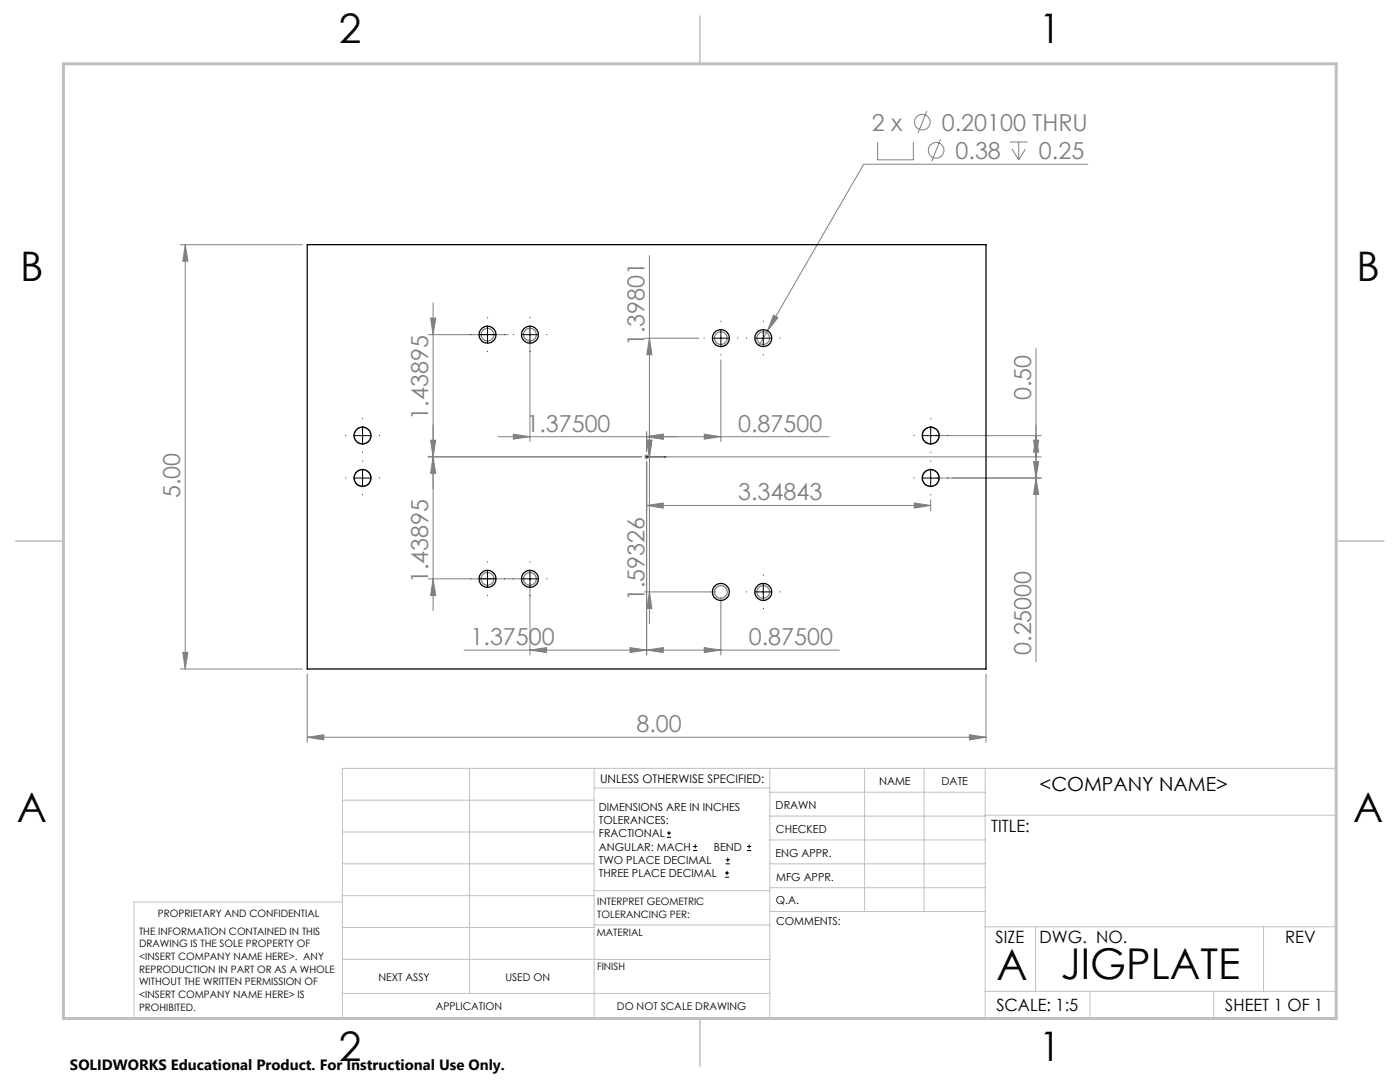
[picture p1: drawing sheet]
<svg xmlns="http://www.w3.org/2000/svg" width="279mm" height="216mm" viewBox="0 0 279 216" stroke-linecap="round" stroke-linejoin="round" font-family="sans-serif">
<g fill="none" stroke="#808080" stroke-width=".2">
<path d="M175.2 28.3v3.6h7.1v-3.6M185 22.2l-1.8 4.4M187.7 27.8l-1.8 4.4M201.5 28.3h3.6M202 29.7l1.3 2.2M203.3 28.3v3.6M204.6 29.7l-1.3 2.2M217.1 32.8h-44.7l-19.2 33.2M36 48.8h24.3M37 48.8l.5 3.3h-1zM37 48.8v84.7M129.6 51v73.5"/>
<path d="M85.4 66.8h16M85.9 63.5h1.1l-.6 3.3zM86.4 60.4v61.4M105.8 67.8v20.3M128.6 67.5h10.9M129.6 67.5l.5 3.3h-1zM143.9 71.8v16.3M153.2 66l-1.7 2.9M154.4 62.9l.9 .5-2.1 2.6zM206.8 69.5v62.5M85.4 91.2h42.7M85.9 87.8h1.1l-.6 3.4z"/>
<path d="M86.4 91.2l.6 3.2h-1.1zM99.4 87.1h66M102.4 86.6l3.4 .5-3.4 .5zM128.6 91.2h.9M128.7 90.8l.7 .7M129 87.1l3.4-.5v1zM129 86.1v4M129 90.6v1.1M129 92.1v38.6M129.1 87.8h1l-.5 3.4zM129.4 90.8l-.7 .7M130 91.2h77.8"/>
<path d="M140.5 86.6l3.4 .5-3.4 .5zM185.7 99.7v2.2M186.7 95.4h21.1M186.7 86.9h21.1M206.3 92.1h1l-.5 3.3zM206.3 87.8h1l-.5 3.4zM206.8 86.9l.5 3.3h-1zM206.8 95.4l.5 3.3h-1zM85.4 115.5h19.4M86.4 115.5l.6 3.3h-1.1zM105.8 116.5v14.2M128.6 118.1h14.3"/>
<path d="M129 100.9l3.4-.5v1zM129 100.9h56.7M129.6 118.1l.5 3.3h-1zM143.9 119.1v11.6M182.5 100.4l3.2 .5-3.2 .5zM36 133.5h24.3M36.5 130.2h1l-.5 3.3zM61.3 134.5v13.6M92.6 129.7h74.9M105.8 129.7l3.3-.5v1zM125.7 129.2l3.3 .5-3.3 .5zM129 129.7l3.4-.5v1z"/>
<path d="M140.5 129.2l3.4 .5-3.4 .5zM196.8 134.5v13.6M61.3 147.1l3.3-.5v1zM61.3 147.1h135.5M193.5 146.6l3.3 .5-3.3 .5z"/>
<circle cx="184.1" cy="24.4" r="1.56"/>
<circle cx="186.8" cy="30" r="1.56"/>
</g>
<g fill="none" stroke="#000" stroke-width=".2">
<path d="M95.6 66.8h3.4M97.3 65.1v3.3M104.1 66.8h3.3M105.8 65.1v3.3M142.2 67.5h3.3M143.9 65.8v3.3M150.7 67.5h3.3M152.3 65.8v3.3M70.7 86.9h3.3M70.7 95.4h3.3M72.4 85.2v3.4M72.4 93.7v3.3"/>
<path d="M184.1 86.9h3.3M184.1 95.4h3.3M185.7 85.2v3.4M185.7 93.7v3.3M95.6 115.5h3.4M97.3 113.8v3.4M104.1 115.5h3.3M105.8 113.8v3.4M150.7 118.1h3.3M152.3 116.5v3.3M133.1 167.1h.8M133.1 166.2h.8"/>
<path d="M133.5 165.8v.9M138.3 169.7h.8M138.3 168.9h.8M138.7 168.5v.8M144.7 175h.8M144.7 174.2h.8M144.8 172.4h.9M144.8 171.6h.9M145.1 173.8v.8M145.2 171.1v.9M149.1 169.7h.8M149.1 168.9h.8"/>
<path d="M149.5 168.5v.8"/>
</g>
<path d="M128.9 91.2h.3zM129 91.2h.1M129 91.2h3.9M132.9 91.2h-.4h.4" fill="none" stroke="#00f" stroke-width=".2"/>
<g fill="none" stroke="#808080" stroke-width=".25">
<circle cx="97.3" cy="66.8" r="1.26"/>
<circle cx="105.8" cy="66.8" r="1.26"/>
<circle cx="143.9" cy="67.5" r="1.26"/>
<circle cx="152.3" cy="67.5" r="1.26"/>
<circle cx="72.3" cy="95.4" r="1.64"/>
<circle cx="72.3" cy="86.9" r="1.64"/>
<circle cx="185.8" cy="95.4" r="1.64"/>
<circle cx="185.8" cy="86.9" r="1.64"/>
<circle cx="97.3" cy="115.5" r="1.25"/>
<circle cx="105.8" cy="115.5" r="1.25"/>
<circle cx="143.9" cy="118.1" r="1.25"/>
<circle cx="152.3" cy="118.1" r="1.25"/>
</g>
<g fill="none" stroke="#c0c0c0" stroke-width=".2">
<path d="M68.3 159.7h50.3M93.7 153.3v44.9M118.6 153.3v49.9M118.6 157.2h35M153.6 153.3v49.9M153.6 158.1h43M172.5 153.3v28.6M184.4 153.3v28.6M196.6 153.3v49.9M68.3 180h-41.6v23.2h240v-49.9h-198.4v49.9M68.3 166h50.3M68.3 178.7h50.3"/>
<path d="M68.3 172.4h50.3M118.6 177.7h35M153.6 162.8h43M153.6 177.1h43M153.6 172.4h43M153.6 167.6h43M196.6 162.7h70.1M68.3 198.2h85.3M68.3 191.4l85.3 .1M68.3 185.1h50.3M118.6 184.6h35M153.6 181.9h43"/>
<path d="M196.6 184.9h70.1M196.6 197.8h70.1M206.7 184.9v12.9M217.5 197.8v5.4M242.2 197.8v5.4M252.2 184.9v12.9"/>
</g>
<path d="M139.7 3.2v9.5M3.1 107.9h9.6M266.7 107.9h9.5M139.7 203.2v9.6" fill="none" stroke="#c0c0c0" stroke-width=".3"/>
<path d="M12.7 12.7h254v190.5h-254z" fill="none" stroke="#c0c0c0" stroke-width=".6"/>
<g fill="none" stroke="#000" stroke-width=".2" stroke-dasharray="15.2 1.3 1.3 1.3">
<path d="M94 66.8h-.1M97.3 63.4h.1M97.3 70.1h.1M100.6 66.8h.1M102.4 66.8h.1M105.8 63.4h.1M105.8 70.1h.1M109.1 66.8h.1M140.5 67.5h.1M143.9 64.1h.1M143.9 70.8h.1M147.2 67.5h.1"/>
<path d="M149 67.5h.1M152.3 64.1h.1M152.3 70.8h.1M155.7 67.5h.1M69 86.9h.1M69 95.4h.1M72.4 83.6v-.1M72.4 90.2v.1M72.4 92h.1M72.4 98.7h.1M75.7 86.9h.1M75.7 95.4h.1"/>
<path d="M182.4 86.9h.1M182.4 95.4h.1M185.8 83.6v-.1M185.8 90.2v.1M185.8 92h.1M185.8 98.7h.1M189.1 86.9h.1M189.1 95.4h.1M94 115.5h-.1M97.3 112.2v-.1M97.3 118.8v.1M100.6 115.5h.1"/>
<path d="M102.4 115.5h.1M105.8 112.2v-.1M105.8 118.8v.1M109.1 115.5h.1M149 118.1h.1M152.3 114.8v-.1M155.7 118.1h.1M152.3 121.4v.1"/>
</g>
<path d="M132.5 91.2h.4zM128.9 91.2h.3z" fill="#00f"/>
<g fill="#808080">
<path d="M129 87.1l3.4-.5v1zM102.4 86.6l3.4 .5-3.4 .5z"/>
<path d="M154.4 62.9l-1.2 3.1 2.1-2.6zM129 100.9l3.4-.5v1zM182.5 100.4l3.2 .5-3.2 .5zM129 129.7l3.4-.5v1zM140.5 129.2l3.4 .5-3.4 .5zM105.8 129.7l3.3-.5v1zM125.7 129.2l3.3 .5-3.3 .5zM129 87.1l3.4-.5v1zM140.5 86.6l3.4 .5-3.4 .5zM61.3 147.1l3.3-.5v1zM193.5 146.6l3.3 .5-3.3 .5z"/>
<path d="M206.3 92.1h1l-.5 3.3zM206.8 86.9l.5 3.3h-1zM129.1 87.8h1l-.5 3.4zM129.6 67.5l.5 3.3h-1zM86.4 91.2l.6 3.2h-1.1zM85.9 63.5h1.1l-.6 3.3z"/>
<path d="M206.3 87.8h1l-.5 3.4zM206.8 95.4l.5 3.3h-1zM129.1 87.8h1l-.5 3.4zM129.6 118.1l.5 3.3h-1zM85.9 87.8h1.1l-.6 3.4zM86.4 115.5l.6 3.3h-1.1zM37 48.8l.5 3.3h-1zM36.5 130.2h1l-.5 3.3z"/>
</g>
<g fill="none" stroke="#000" stroke-width=".25">
<path d="M61.3 48.8h135.5v84.7h-135.5z"/>
<circle cx="97.3" cy="66.8" r="1.7"/>
<circle cx="105.8" cy="66.8" r="1.7"/>
<circle cx="143.9" cy="67.5" r="1.71"/>
<circle cx="152.3" cy="67.5" r="1.71"/>
<circle cx="72.4" cy="86.9" r="1.71"/>
<circle cx="72.4" cy="95.4" r="1.71"/>
<circle cx="185.7" cy="86.9" r="1.71"/>
<circle cx="185.7" cy="95.4" r="1.71"/>
<circle cx="97.3" cy="115.5" r="1.71"/>
<circle cx="105.8" cy="115.5" r="1.71"/>
<circle cx="143.9" cy="118.1" r="1.71"/>
<circle cx="152.3" cy="118.1" r="1.71"/>
</g>
<g font-size="8.5">
<text x="198.9" y="195.5">A</text>
<text x="211.7" y="195.4">JIGPLATE</text>
</g>
<g font-size="8.1">
<text x="67.6" y="8.5">2</text>
<text x="207.3" y="8.5">1</text>
<text x="4" y="56.2">B</text>
<text x="270.7" y="56.2">B</text>
<text x="3.3" y="164.1">A</text>
<text x="270" y="164.1">A</text>
<text x="67.6" y="211.7">2</text>
<text x="207.3" y="211.7">1</text>
</g>
<g font-size="4.7" fill="#808080">
<text x="174" y="26.1">2 x</text>
<text x="187.9" y="26.1">0.20100 THRU</text>
<text x="190.7" y="31.7">0.38</text>
<text x="207.3" y="31.7">0.25</text>
<text x="128.6" y="69.1" transform="rotate(-90 128.6 69.1)">1.39801</text>
<text x="85.4" y="83.7" transform="rotate(-90 85.4 83.7)">1.43895</text>
<text x="205.8" y="79.9" transform="rotate(-90 205.8 79.9)">0.50</text>
<text x="105.1" y="86.1">1.37500</text>
<text x="147.3" y="86.1">0.87500</text>
<text x="36" y="99.4" transform="rotate(-90 36 99.4)">5.00</text>
<text x="147.3" y="99.8">3.34843</text>
<text x="85.4" y="116.4" transform="rotate(-90 85.4 116.4)">1.43895</text>
<text x="128.6" y="120" transform="rotate(-90 128.6 120)">1.59326</text>
<text x="93.9" y="128.7">1.37500</text>
<text x="149.4" y="128.7">0.87500</text>
<text x="205.8" y="130.7" transform="rotate(-90 205.8 130.7)">0.25000</text>
<text x="127" y="146.1">8.00</text>
</g>
<text font-size="3.9" x="207.5" y="157.8">&lt;COMPANY NAME&gt;</text>
<g font-size="3.4">
<text x="197.8" y="166">TITLE:</text>
<text x="198.7" y="188.1">SIZE</text>
<text x="207.5" y="188.1">DWG. NO.</text>
<text x="256.5" y="188.2">REV</text>
<text x="198.8" y="201.7">SCALE: 1:5</text>
<text x="244.5" y="201.7">SHEET 1 OF 1</text>
</g>
<text font-size="3" x="14" y="213.5">SOLIDWORKS Educational Product. For Instructional Use Only.</text>
<text font-size="2.4" x="119.8" y="156.2">UNLESS OTHERWISE SPECIFIED:</text>
<g font-size="2.2">
<text x="119.5" y="161.8">DIMENSIONS ARE IN INCHES</text>
<text x="154.8" y="161.4">DRAWN</text>
<text x="175.4" y="156.6">NAME</text>
<text x="187.9" y="156.7">DATE</text>
<text x="119.5" y="164.4">TOLERANCES:</text>
<text x="119.5" y="167.1">FRACTIONAL</text>
<text x="154.9" y="166.3">CHECKED</text>
<text x="119.5" y="169.7">ANGULAR: MACH</text>
<text x="119.5" y="172.4">TWO PLACE DECIMAL</text>
<text x="142.5" y="169.7">BEND</text>
<text x="154.8" y="170.9">ENG APPR.</text>
<text x="119.5" y="175">THREE PLACE DECIMAL</text>
<text x="154.9" y="175.7">MFG APPR.</text>
<text x="154.9" y="180.4">Q.A.</text>
<text x="154.9" y="184.6">COMMENTS:</text>
</g>
<g font-size="2.1">
<text x="75.5" y="195.7">NEXT ASSY</text>
<text x="100.9" y="195.7">USED ON</text>
<text x="86.9" y="201.5">APPLICATION</text>
<text x="123.1" y="201.6">DO NOT SCALE DRAWING</text>
</g>
<g font-size="2">
<text x="31.5" y="182.9">PROPRIETARY AND CONFIDENTIAL</text>
<text x="119.2" y="180.6">INTERPRET GEOMETRIC</text>
<text x="119.2" y="183.1">TOLERANCING PER:</text>
<text x="27.8" y="186.5">THE INFORMATION CONTAINED IN THIS</text>
<text x="27.8" y="189">DRAWING IS THE SOLE PROPERTY OF</text>
<text x="27.8" y="191.6">&lt;INSERT COMPANY NAME HERE&gt;. ANY</text>
<text x="119.1" y="186.7">MATERIAL</text>
<text x="27.8" y="194.1">REPRODUCTION IN PART OR AS A WHOLE</text>
<text x="27.8" y="196.6">WITHOUT THE WRITTEN PERMISSION OF</text>
<text x="119.1" y="193.5">FINISH</text>
<text x="27.8" y="199.1">&lt;INSERT COMPANY NAME HERE&gt; IS</text>
<text x="27.8" y="201.7">PROHIBITED.</text>
</g>
</svg>
